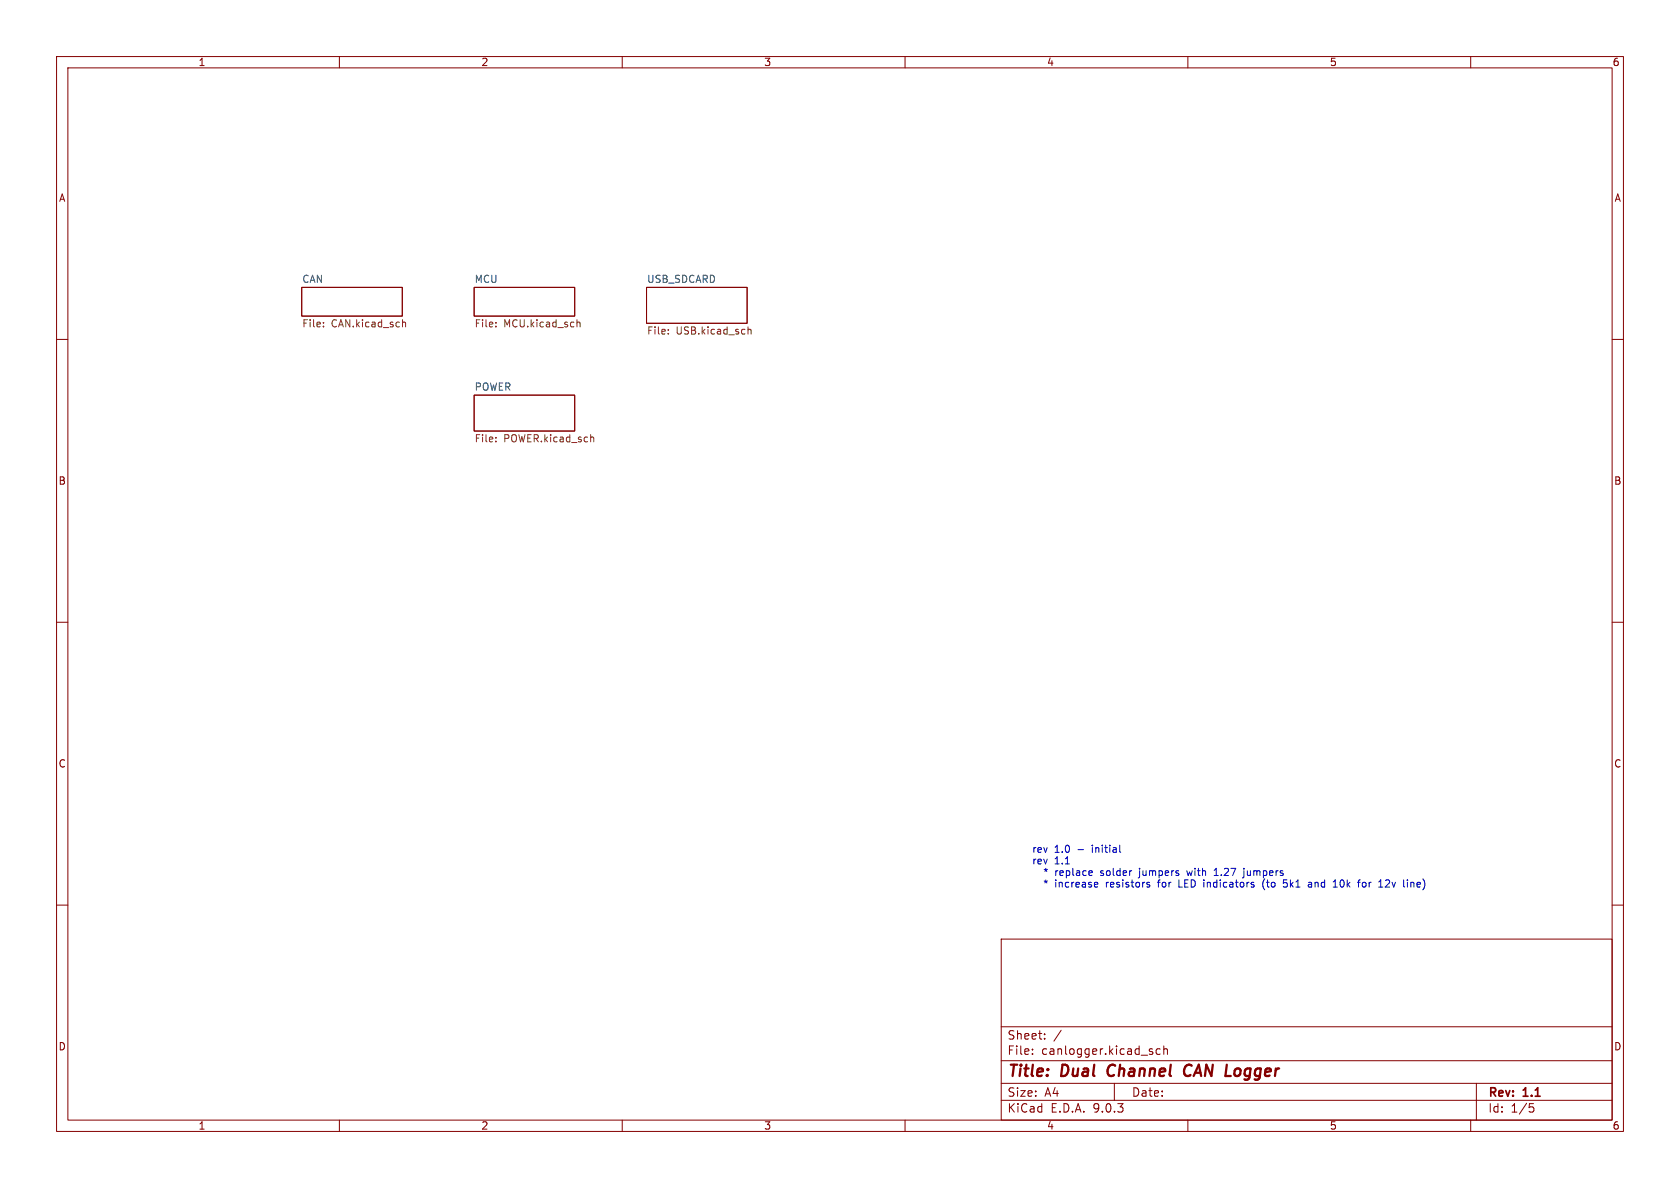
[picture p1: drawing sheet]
<svg xmlns="http://www.w3.org/2000/svg" width="297mm" height="210mm" viewBox="0 0 297 210" stroke-linecap="round" stroke-linejoin="round" font-family="sans-serif">
<g fill="none" stroke="#840000" stroke-width=".18">
<path d="M10 10h277v190h-277zM12 12h273v186h-273zM60 10v2M110 10v2M160 10v2M210 10v2M260 10v2M53.3 50.8h17.8v5.1h-17.8zM83.8 50.8h17.8v5.1h-17.8zM114.3 50.8h17.8v6.4h-17.8zM10 60h2M83.8 69.9h17.8v6.3h-17.8z"/>
<path d="M285 60h2M10 110h2M285 110h2M10 160h2M177 166h108v32h-108zM285 160h2M60 198v2M110 198v2M160 198v2M177 194.5h108M177 191.5h108M177 187.5h108"/>
<path d="M177 181.5h108M182.5 186.3v.1M182.5 185.5v.1M184.7 183.6v.1M184.7 182.8v.1M187.6 182.1l-1.3 2M197 191.5v3M203.6 185.9l.2 .2-.2 .3M203.6 185.4l.1 .1M205.1 185.5l-.4-.1-.3 .3v.4l.1 .2h.6M205.7 185.5l.3-.1 .3 .1 .1 .9M205.7 184.9v1.5"/>
<path d="M210 198v2M260 198v2M261 191.5v6.5M270.4 195.1h.7M270.5 195.7h.4l.3 .3-.2 .5-.5 .1"/>
</g>
<path d="M196.1 188.5a1.27 1.27 0 0 0 0 1.6M210.3 188.2a1.13 1.13 0 0 0-.9 .7 1.13 1.13 0 0 0 .2 1.2l.3 .1 .5-.1" fill="none" stroke="#840000" stroke-width=".4"/>
<g fill="none" stroke="#725600" stroke-width=".18">
<path d="M57.2 57.7v.1M57.2 57v.1M71.2 57.1l.1-.2 .3 .1 .1 .8M71.2 56.5v1.3M87.7 57.7v.1M87.7 57v.1M102 56.5v1.3M102 57.1l.2-.2 .3 .1v.8M118.1 58.9v.2M118.1 58.3v.1M132.2 57.8v1.3M132.2 58.3l.2-.1 .3 .1 .1 .8"/>
<path d="M87.7 77.3v.1M87.7 78v.1M104.5 77.3h.4l.1 .8"/>
</g>
<g fill="none" stroke="#0000c2" stroke-width=".18">
<path d="M198 149.4v1.1l.1 .2M201.5 155l-.3 .2M201.5 153.5v.1M203.2 156.4v.4M204.8 155.7v1.1M208.4 155.5v1.3h.6M209.8 153.9l.2 .9 .3-.6M214.6 154.8h.8M214.6 153.9l.4-.4v1.3M219.9 153.5v.1M219.9 153.9v1.1l-.2 .2M223.3 155.9v.9l.3 .5"/>
<path d="M227.3 156l.3 .3v.3l-.3 .2h-.3M231.5 156h.2l.2 .1v.7M231.9 156.8h-.4M231.9 156.3h-.4M237.2 155.5a.79 .79 0 0 0 0 1.3M241 156h.3l.2 .2-.1 .6h-.4M244.9 155.7l.2-.2 .5 .2M245.6 156.1l-.7 .7h.8M249.5 156h.4l.1 .8"/>
</g>
<g font-size="2.8" fill="#840000">
<text x="178" y="190.9">Title:</text>
<text x="187.7" y="190.9">Dual</text>
<text x="196.6" y="190.9">Channel</text>
<text x="211" y="190.9">CAN Logger</text>
</g>
<g font-size="2.1" fill="#840000">
<text x="178" y="184">Sheet:</text>
<text x="178" y="186.7">File:</text>
<text x="184.1" y="186.7">canlogger.kicad_sch</text>
<text x="178" y="196.9">KiCad</text>
<text x="178" y="194.1">Size:</text>
<text x="184.7" y="194.1">A4</text>
<text x="185.7" y="196.9">E.D.A.</text>
<text x="193.3" y="196.9">9.0.3</text>
<text x="200" y="194.1">Date:</text>
<text x="263" y="194.3">Rev:</text>
<text x="263" y="196.9">Id:</text>
<text x="267.1" y="196.9">1/5</text>
<text x="269.4" y="194.3">1.1</text>
</g>
<g font-size="1.8" fill="#840000">
<text x="35" y="11.9">1</text>
<text x="85" y="11.9">2</text>
<text x="135" y="11.9">3</text>
<text x="185" y="11.9">4</text>
<text x="235" y="11.9">5</text>
<text x="285" y="11.9">6</text>
<text x="10.3" y="35.9">A</text>
<text x="285.3" y="35.9">A</text>
<text x="10.3" y="85.9">B</text>
<text x="285.3" y="85.9">B</text>
<text x="10.3" y="135.9">C</text>
<text x="285.3" y="135.9">C</text>
<text x="10.3" y="185.9">D</text>
<text x="285.3" y="185.9">D</text>
<text x="35" y="199.9">1</text>
<text x="85" y="199.9">2</text>
<text x="135" y="199.9">3</text>
<text x="185" y="199.9">4</text>
<text x="235" y="199.9">5</text>
<text x="285" y="199.9">6</text>
</g>
<g font-size="1.8" fill="#006464">
<text x="53.3" y="50.1">CAN</text>
<text x="83.8" y="50.1">MCU</text>
<text x="114.3" y="50.1">USB_SDCARD</text>
<text x="83.8" y="69.1">POWER</text>
</g>
<g font-size="1.8" fill="#725600">
<text x="53.3" y="58.2">File:</text>
<text x="58.6" y="58.2">CAN.kicad_sch</text>
<text x="83.8" y="58.2">File:</text>
<text x="89" y="58.2">MCU.kicad_sch</text>
<text x="114.3" y="59.5">File:</text>
<text x="119.5" y="59.5">USB.kicad_sch</text>
<text x="83.8" y="78.5">File:</text>
<text x="89" y="78.5">POWER.kicad_sch</text>
</g>
<g font-size="1.8" fill="#0000c2">
<text x="182.4" y="151">rev</text>
<text x="182.4" y="153">rev</text>
<text x="184.7" y="155.1">*</text>
<text x="186.4" y="151">1.0</text>
<text x="186.4" y="153">1.1</text>
<text x="186.9" y="155.1">replace</text>
<text x="190.6" y="151">-</text>
<text x="193.3" y="151">initial</text>
<text x="195" y="155.1">solder</text>
<text x="202.1" y="155.1">jumpers</text>
<text x="210.7" y="155.1">with</text>
<text x="215.7" y="155.1">1.27</text>
<text x="221.1" y="155.1">jumpers</text>
<text x="184.7" y="157.1">*</text>
<text x="186.9" y="157.1">increase</text>
<text x="196" y="157.1">resistors</text>
<text x="205.4" y="157.1">for</text>
<text x="209.2" y="157.1">LED indicators</text>
<text x="224.5" y="157.1">(to</text>
<text x="228.3" y="157.1">5k1</text>
<text x="233" y="157.1">and</text>
<text x="237.6" y="157.1">10k</text>
<text x="242.2" y="157.1">for</text>
<text x="246" y="157.1">12v</text>
<text x="250.6" y="157.1">line)</text>
</g>
</svg>
